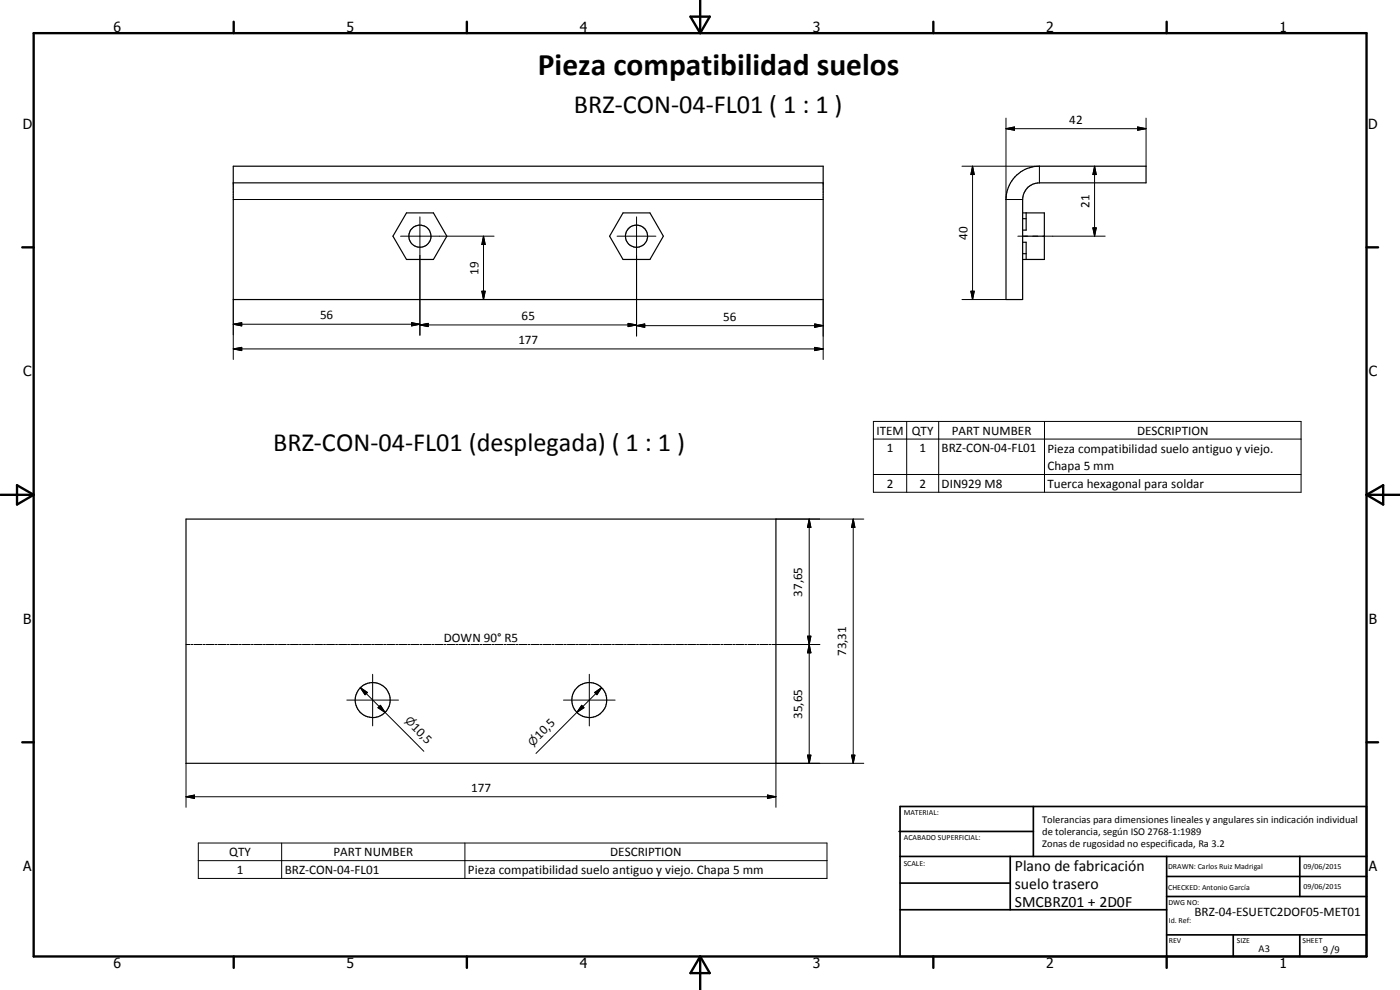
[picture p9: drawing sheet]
<svg xmlns="http://www.w3.org/2000/svg" width="420mm" height="297mm" viewBox="0 0 420 297" stroke-linecap="round" stroke-linejoin="round" font-family="sans-serif">
<g fill="none" stroke="#000" stroke-width=".35">
<path d="M70 49.9h177v40h-177zM70 54.9h177M305.1 52.5a9.8 9.8 0 0 1 6.8-2.6h32v5h-32a5 5 0 0 0-5 5v30h-5v-30a10.3 10.3 0 0 1 3.2-7.4zM122 63.9h8.1l4 7-4 7h-8.1l-4.1-7zM187 63.9h8.1l4 7-4 7h-8.1l-4-7zM306.9 63.9h6.5v14h-6.5M306.9 72.7h1.1v5.2M306.9 65.6h1.1M306.9 76.1h1.1M306.9 70.9h6.5M308 63.9v5.1h-1.1M55.8 155.7h177.1v73.3h-177.1z"/>
<circle cx="126" cy="70.9" r="3.3"/>
<circle cx="191" cy="70.9" r="3.3"/>
<circle cx="111.8" cy="210.1" r="5.3"/>
<circle cx="176.9" cy="210" r="5.2"/>
</g>
<g fill="none" stroke="#000" stroke-width=".3">
<path d="M301.9 38.6l2.5-.5v1zM301.9 35.4v24.5h5M301.9 38.6h42M341.4 38.1l2.5 .5-2.5 .5zM343.9 35.4v14.5M70 59.9h177M288.7 49.9h23.2v5M291.9 49.9l.5 2.5h-1zM291.9 49.9v40M328.5 49.9l.5 2.5h-1zM328.5 49.9v21M120.2 70.9h28.1"/>
<path d="M126 65.1v35.6M145.1 70.9l.5 2.5h-1zM145.1 70.9v19M185.2 70.9h11.6M191 65.1v35.8M305.5 70.9h2.9M310 70.9h1.4M313 70.9h18.7M328 68.4h1l-.5 2.5zM70 97.3l2.5-.5v1zM70 97.3h56M70 89.9v18"/>
<path d="M123.5 96.8l2.5 .5-2.5 .5zM126 97.5l2.5-.5v1zM126 97.5h65M144.6 87.4h1l-.5 2.5zM188.5 97l2.5 .5-2.5 .5zM191 97.7l2.5-.5v1zM191 97.7h56M244.5 97.2l2.5 .5-2.5 .5zM247 89.9v18M288.7 89.9h13.2M291.4 87.4h1l-.5 2.5zM70 104.7l2.5-.5v1z"/>
<path d="M70 104.7h177M244.5 104.2l2.5 .5-2.5 .5zM262.1 126.4h128.4v21.3h-128.4zM262.1 131.7h128.4M272.1 126.4v21.3M281.7 126.4v21.3M313.5 126.4v21.3M232.9 155.7h26.3M242.9 155.7l.5 2.5h-1.1zM242.9 155.7v73.3M256.1 155.7l.5 2.5h-1zM256.1 155.7v73.3"/>
<path d="M262.1 142.4h128.4M55.8 193.4h1.3M57.4 193.4h.5M58.2 193.4h2.5M61 193.4h.6M61.9 193.4h2.4M64.6 193.4h.6M65.5 193.4h2.4M68.2 193.4h.6M69.1 193.4h2.4M71.8 193.4h.6M72.7 193.4h2.4"/>
<path d="M75.4 193.4h.6M76.3 193.4h2.4M79 193.4h.7M79.9 193.4h2.4M82.6 193.4h.7M83.6 193.4h2.3M86.3 193.4h.6M87.2 193.4h2.4M89.9 193.4h.6M90.8 193.4h2.4M93.5 193.4h.6M94.4 193.4h2.4"/>
<path d="M97.1 193.4h.6M98 193.4h2.4M100.7 193.4h.6M101.6 193.4h2.4M104.3 193.4h.6M105.2 193.4h2.4M107.9 193.4h.6M108.8 193.4h2.4M111.5 193.4h.7M112.4 193.4h2.4M115.1 193.4h.7M116.1 193.4h2.3"/>
<path d="M118.8 193.4h.6M119.7 193.4h2.4M122.4 193.4h.6M123.3 193.4h2.4M126 193.4h.6M126.9 193.4h2.4M129.6 193.4h.6M130.5 193.4h2.4M133.2 193.4h.6M134.1 193.4h2.4M136.8 193.4h.6M137.7 193.4h2.5"/>
<path d="M140.5 193.4h.5M141.3 193.4h2.5M144 193.4h.6M144.9 193.4h2.5M147.6 193.4h.7M148.5 193.4h2.4M151.3 193.4h.6M152.2 193.4h2.4M154.9 193.4h.6M155.8 193.4h2.4M158.5 193.4h.6M159.4 193.4h2.4"/>
<path d="M162.1 193.4h.6M163 193.4h2.4M165.7 193.4h.6M166.7 193.4h2.3M169.3 193.4h.7M170.3 193.4h2.4M172.9 193.4h.7M173.9 193.4h2.4M176.6 193.4h.6M177.4 193.4h2.5M180.2 193.4h.6M181 193.4h2.5"/>
<path d="M183.8 193.4h.6M184.7 193.4h2.4M187.4 193.4h.6M188.3 193.4h2.4M191 193.4h.6M191.9 193.4h2.4M194.6 193.4h.6M195.5 193.4h2.4M198.2 193.4h.6M199.1 193.4h2.4M201.8 193.4h.7M202.8 193.4h2.3"/>
<path d="M205.4 193.4h.7M206.4 193.4h2.4M209.1 193.4h.6M210 193.4h2.4M212.7 193.4h.6M213.6 193.4h2.4M216.3 193.4h.6M217.2 193.4h2.4M219.9 193.4h.6M220.8 193.4h2.4M223.5 193.4h.6M224.4 193.4h2.5"/>
<path d="M227.1 193.4h.6M228 193.4h2.5M230.7 193.4h.6M231.6 193.4h14.4M242.3 190.9h1.1l-.5 2.5zM242.3 190.9l1.1 5h-1.1l1.1-5zM242.9 193.4l.5 2.5h-1.1zM104.1 210.1h15.5M108.2 206.3l2.1 1.5-.8 .6zM108.2 206.3l19 19.1M111.8 202.3v15.5M114.2 211.6l1.4 2.1-2.2-1.4z"/>
<path d="M169.1 210.1h15.5M173.1 213.7l-12.2 12.4M174.6 211.6l.6 .7-2.1 1.4zM176.9 202.3v15.5M178.5 207.8l2-1.5-1.4 2.1zM180.5 206.3l-7.4 7.4M55.8 239.1l2.6-.6v1.1zM55.8 239.1h177.1M55.8 229v13.2M230.3 238.5l2.6 .6-2.6 .5zM242.3 226.6h1.1l-.5 2.4zM255.6 226.6h1l-.5 2.4z"/>
<path d="M259.2 229h-26.3v13.2M59.5 252.9h188.7v10.7h-188.7zM59.5 258.2h188.7M84.5 252.9v10.7M139.5 252.9v10.7"/>
</g>
<g fill="none" stroke="#000" stroke-width=".71">
<path d="M10.1 9.9h400v277.1h-400zM70.1 6.5v3.4M140.1 6.5v3.4M207.2 5h5.8l-2.9 4.9zM210.1 0v9.9M280.1 6.5v3.4M350.1 6.5v3.4M6.7 74.2h3.4M410.1 74.2h3.5M.1 148.5h10M5.1 145.6l5 2.9-5 2.9zM410.1 148.5h10"/>
<path d="M410.1 148.5l5-2.9v5.8zM6.7 222.7h3.4M410.1 222.7h3.5M70.1 287v3.4M140.1 287v3.4M210.1 287v10M210.1 287l2.9 5h-5.8zM280.1 287v3.4M350.1 287v3.4"/>
</g>
<g fill="none" stroke="#000" stroke-width=".51">
<path d="M269.8 249.5h40.3M270.1 242h140v45h-140zM270.1 257h140M303.2 257v16M310.1 242v15M350.1 257v30M390.1 257v12M270.1 265h33.1M270.1 273h80M350.1 269h60M350.1 263h60M350.1 280.5h60"/>
<path d="M370.1 280.5v6.5M390.1 280.5v6.5"/>
</g>
<g fill="#000">
<path d="M301.9 38.6l2.5-.5v1zM341.4 38.1l2.5 .5-2.5 .5zM291.9 49.9l.5 2.5h-1zM328.5 49.9l.5 2.5h-1zM145.1 70.9l.5 2.5h-1zM328 68.4h1l-.5 2.5zM70 97.3l2.5-.5v1zM123.5 96.8l2.5 .5-2.5 .5zM126 97.5l2.5-.5v1zM144.6 87.4h1l-.5 2.5zM188.5 97l2.5 .5-2.5 .5zM191 97.7l2.5-.5v1z"/>
<path d="M244.5 97.2l2.5 .5-2.5 .5zM291.4 87.4h1l-.5 2.5zM70 104.7l2.5-.5v1zM244.5 104.2l2.5 .5-2.5 .5zM242.9 155.7l.5 2.5h-1.1zM256.1 155.7l.5 2.5h-1zM242.3 190.9h1.1l-.5 2.5zM242.9 193.4l.5 2.5h-1.1zM108.2 206.3l2.1 1.5-.8 .6zM114.2 211.6l1.4 2.1-2.2-1.4zM174.6 211.6l.6 .7-2.1 1.4zM178.5 207.8l2-1.5-1.4 2.1z"/>
<path d="M55.8 239.1l2.6-.6v1.1zM230.3 238.5l2.6 .6-2.6 .5zM242.3 226.6h1.1l-.5 2.4zM255.6 226.6h1l-.5 2.4z"/>
</g>
<text font-size="9.4" x="161.4" y="22.6">Pieza compatibilidad suelos</text>
<g font-size="7.9">
<text x="172.2" y="34">BRZ-CON-04-FL01 ( 1 : 1 )</text>
<text x="82" y="135.3">BRZ-CON-04-FL01 (desplegada) ( 1 : 1 )</text>
</g>
<g font-size="4.7">
<text x="304.6" y="261.2">Plano de fabricación</text>
<text x="304.6" y="266.6">suelo trasero</text>
<text x="304.6" y="272">SMCBRZ01 + 2D0F</text>
</g>
<g font-size="4.2">
<text x="34" y="9.6">6</text>
<text x="104" y="9.6">5</text>
<text x="174" y="9.6">4</text>
<text x="244" y="9.6">3</text>
<text x="314" y="9.6">2</text>
<text x="384" y="9.6">1</text>
<text x="6.8" y="38.7">D</text>
<text x="410.6" y="38.7">D</text>
<text x="7" y="112.9">C</text>
<text x="410.8" y="112.9">C</text>
<text x="7" y="187.1">B</text>
<text x="410.8" y="187.1">B</text>
<text x="7" y="261.4">A</text>
<text x="410.8" y="261.4">A</text>
<text x="34" y="290.4">6</text>
<text x="104" y="290.4">5</text>
<text x="174" y="290.4">4</text>
<text x="244" y="290.4">3</text>
<text x="314" y="290.4">2</text>
<text x="384" y="290.4">1</text>
</g>
<g font-size="3.9">
<text x="320.9" y="37.1">42</text>
<text x="327" y="62.4" transform="rotate(-90 327 62.4)">21</text>
<text x="290.3" y="71.9" transform="rotate(-90 290.3 71.9)">40</text>
<text x="143.6" y="82.4" transform="rotate(-90 143.6 82.4)">19</text>
<text x="96" y="95.8">56</text>
<text x="156.5" y="96">65</text>
<text x="217" y="96.2">56</text>
<text x="155.6" y="103.2">177</text>
<text x="263" y="130.4">ITEM</text>
<text x="273.7" y="130.4">QTY</text>
<text x="285.6" y="130.4">PART NUMBER</text>
<text x="341.2" y="130.4">DESCRIPTION</text>
<text x="266.1" y="135.7">1</text>
<text x="275.9" y="135.7">1</text>
<text x="282.6" y="135.7">BRZ-CON-04-FL01</text>
<text x="314.4" y="135.8">Pieza compatibilidad suelo antiguo y viejo.</text>
<text x="314.4" y="141.1">Chapa 5 mm</text>
<text x="266.1" y="146.3">2</text>
<text x="275.9" y="146.3">2</text>
<text x="282.6" y="146.3">DIN929 M8</text>
<text x="314.4" y="146.4">Tuerca hexagonal para soldar</text>
<text x="240.8" y="179.1" transform="rotate(-90 240.8 179.1)">37,65</text>
<text x="133.2" y="192.6">DOWN 90° R5</text>
<text x="254" y="196.9" transform="rotate(-90 254 196.9)">73,31</text>
<text x="240.8" y="215.7" transform="rotate(-90 240.8 215.7)">35,65</text>
<text x="123.3" y="218.4" transform="rotate(45 123.3 218.4)">10,5</text>
<text x="161.9" y="222" transform="rotate(-45 161.9 222)">10,5</text>
<text x="141.4" y="237.5">177</text>
<text x="68.8" y="256.9">QTY</text>
<text x="100.1" y="256.8">PART NUMBER</text>
<text x="183.1" y="256.9">DESCRIPTION</text>
<text x="71.1" y="262.2">1</text>
<text x="85.5" y="262.2">BRZ-CON-04-FL01</text>
<text x="140.5" y="262.3">Pieza compatibilidad suelo antiguo y viejo. Chapa 5 mm</text>
<text x="358.5" y="275">BRZ-04-ESUETC2DOF05-MET01</text>
</g>
<g font-size="3.3">
<text x="121.4" y="216.5" transform="rotate(45 121.4 216.5)">n</text>
<text x="159.9" y="224" transform="rotate(-45 159.9 224)">n</text>
</g>
<g font-size="3.1">
<text x="312.7" y="246.8">Tolerancias para dimensiones lineales y angulares sin indicación individual</text>
<text x="312.7" y="250.4">de tolerancia, según ISO 2768-1:1989</text>
<text x="312.7" y="254">Zonas de rugosidad no especificada, Ra 3.2</text>
<text x="377.7" y="285.6">A3</text>
<text x="397" y="285.9">9 /9</text>
</g>
<g font-size="2.4">
<text x="271.2" y="244.4">MATERIAL:</text>
<text x="271.3" y="252">ACABADO SUPERFICIAL:</text>
<text x="271.2" y="259.7">SCALE:</text>
<text x="350.6" y="260.8">DRAWN: Carlos Ruiz Madrigal</text>
<text x="391.2" y="260.6">09/06/2015</text>
<text x="350.6" y="267.1">CHECKED: Antonio García</text>
<text x="391.2" y="266.7">09/06/2015</text>
<text x="350.6" y="271.4">DWG NO:</text>
<text x="350.8" y="276.9">Id. Ref:</text>
<text x="350.8" y="282.8">REV</text>
<text x="371.2" y="282.9">SIZE</text>
<text x="390.9" y="282.9">SHEET</text>
</g>
</svg>
